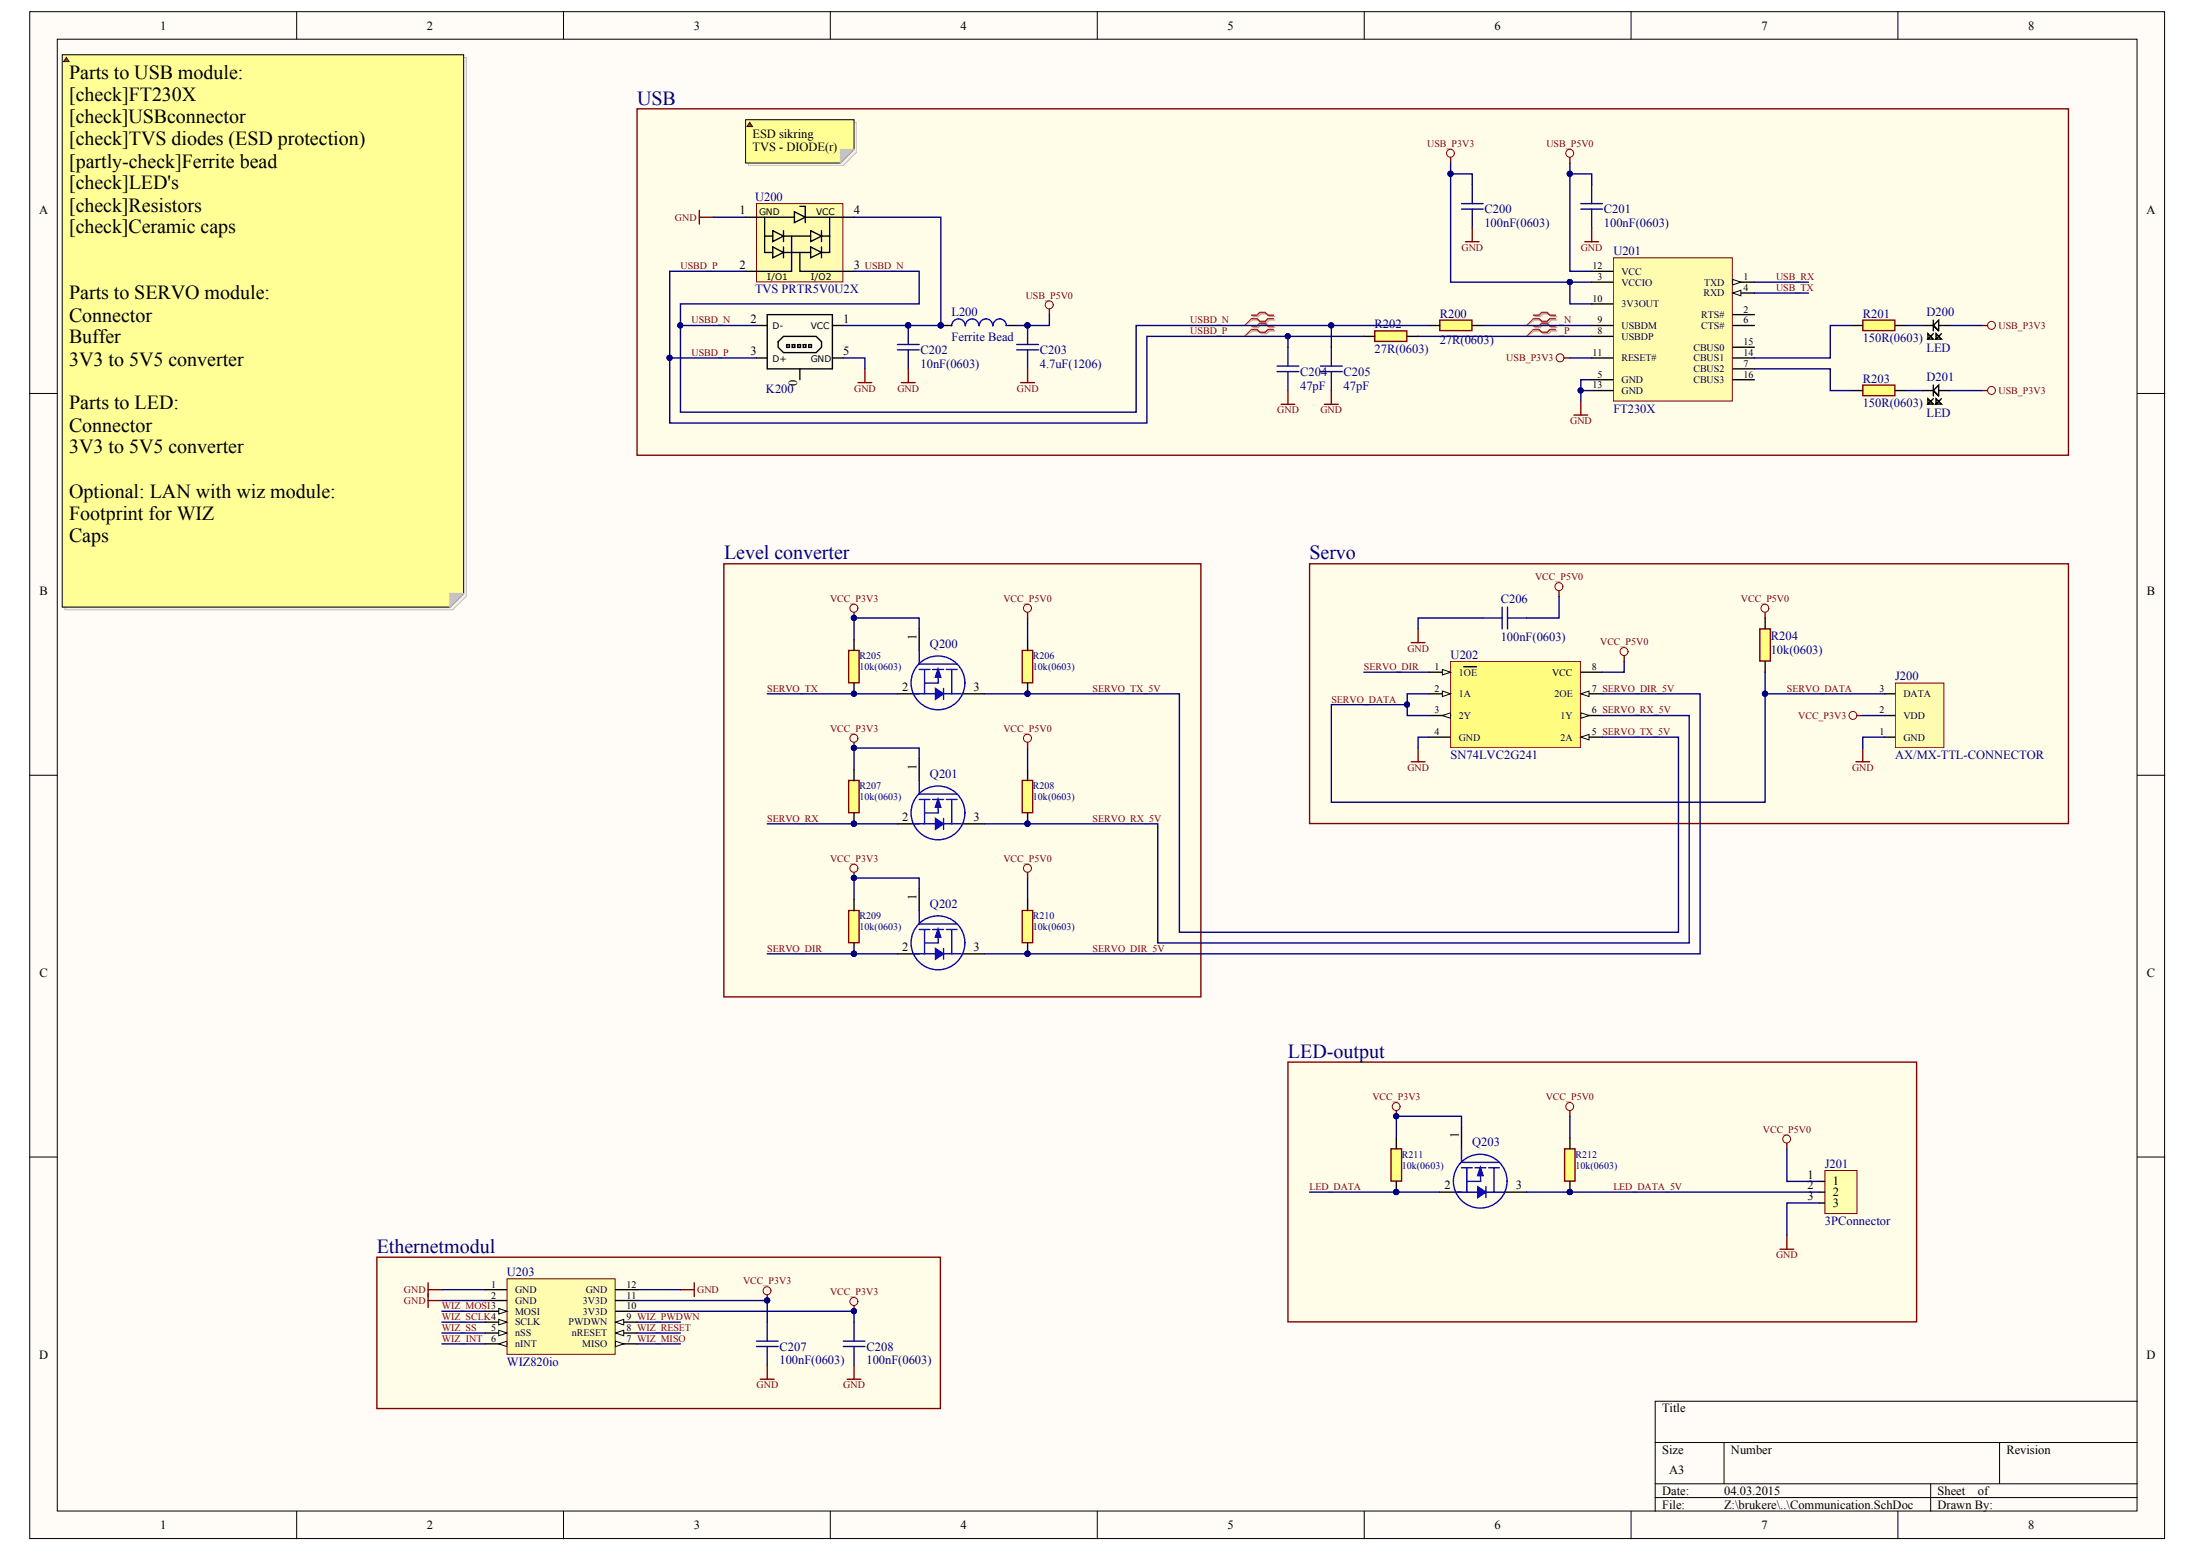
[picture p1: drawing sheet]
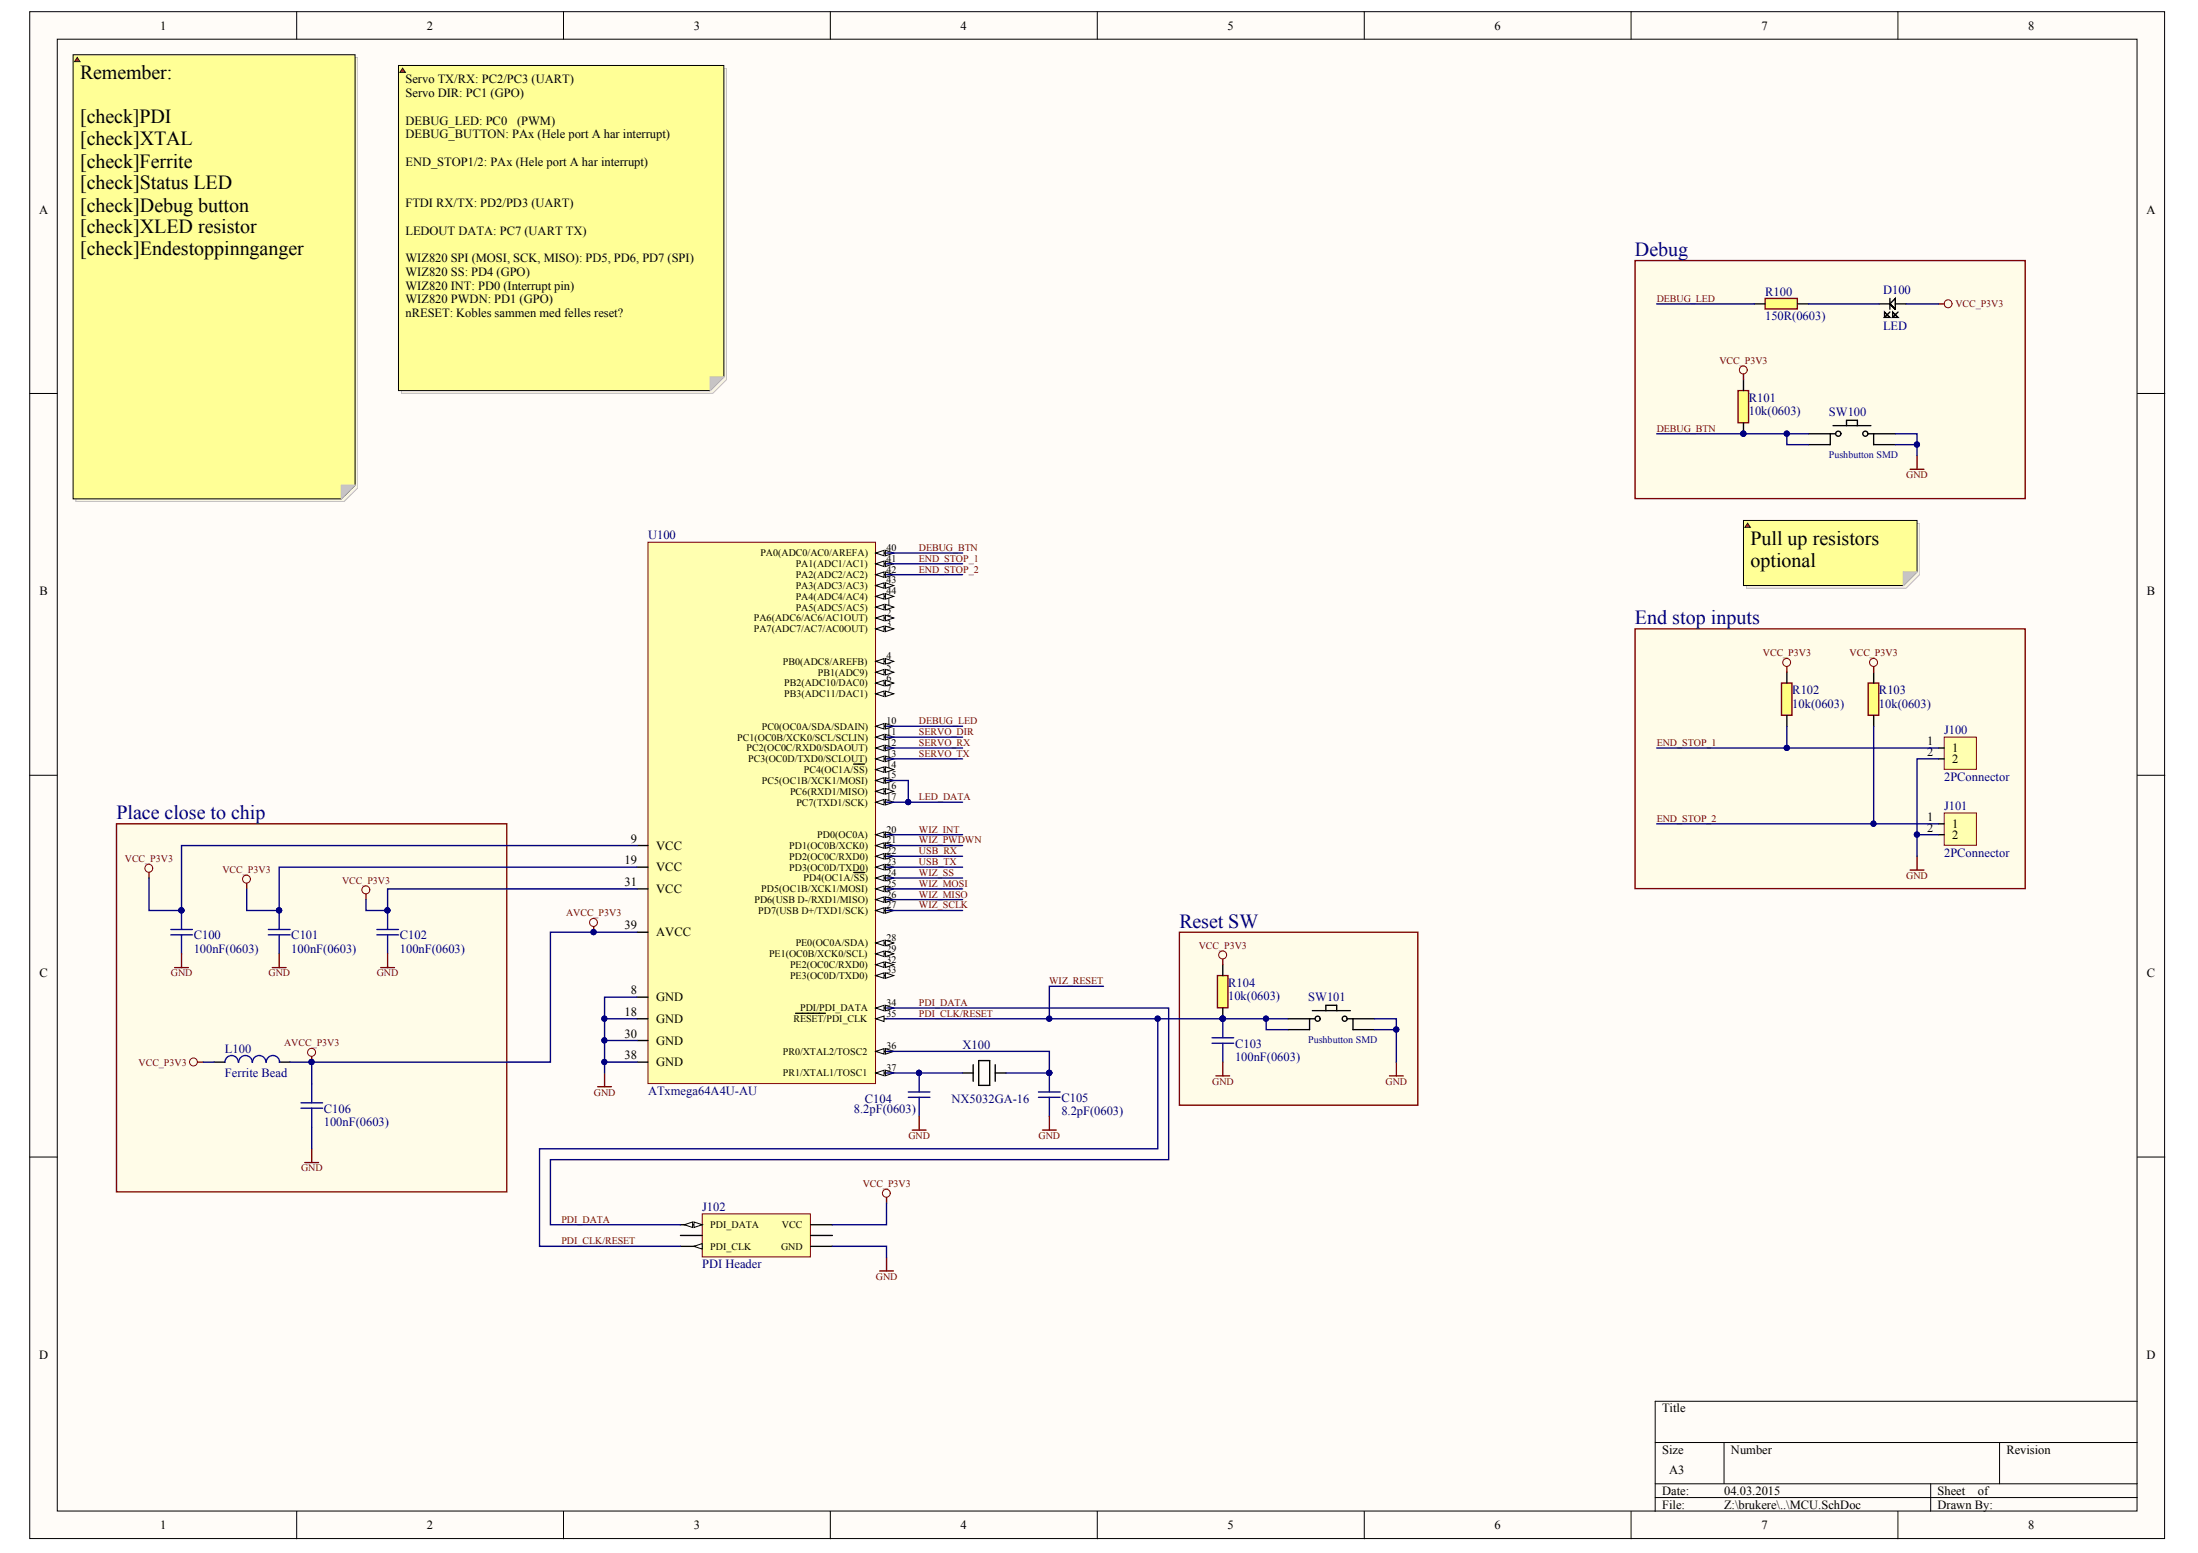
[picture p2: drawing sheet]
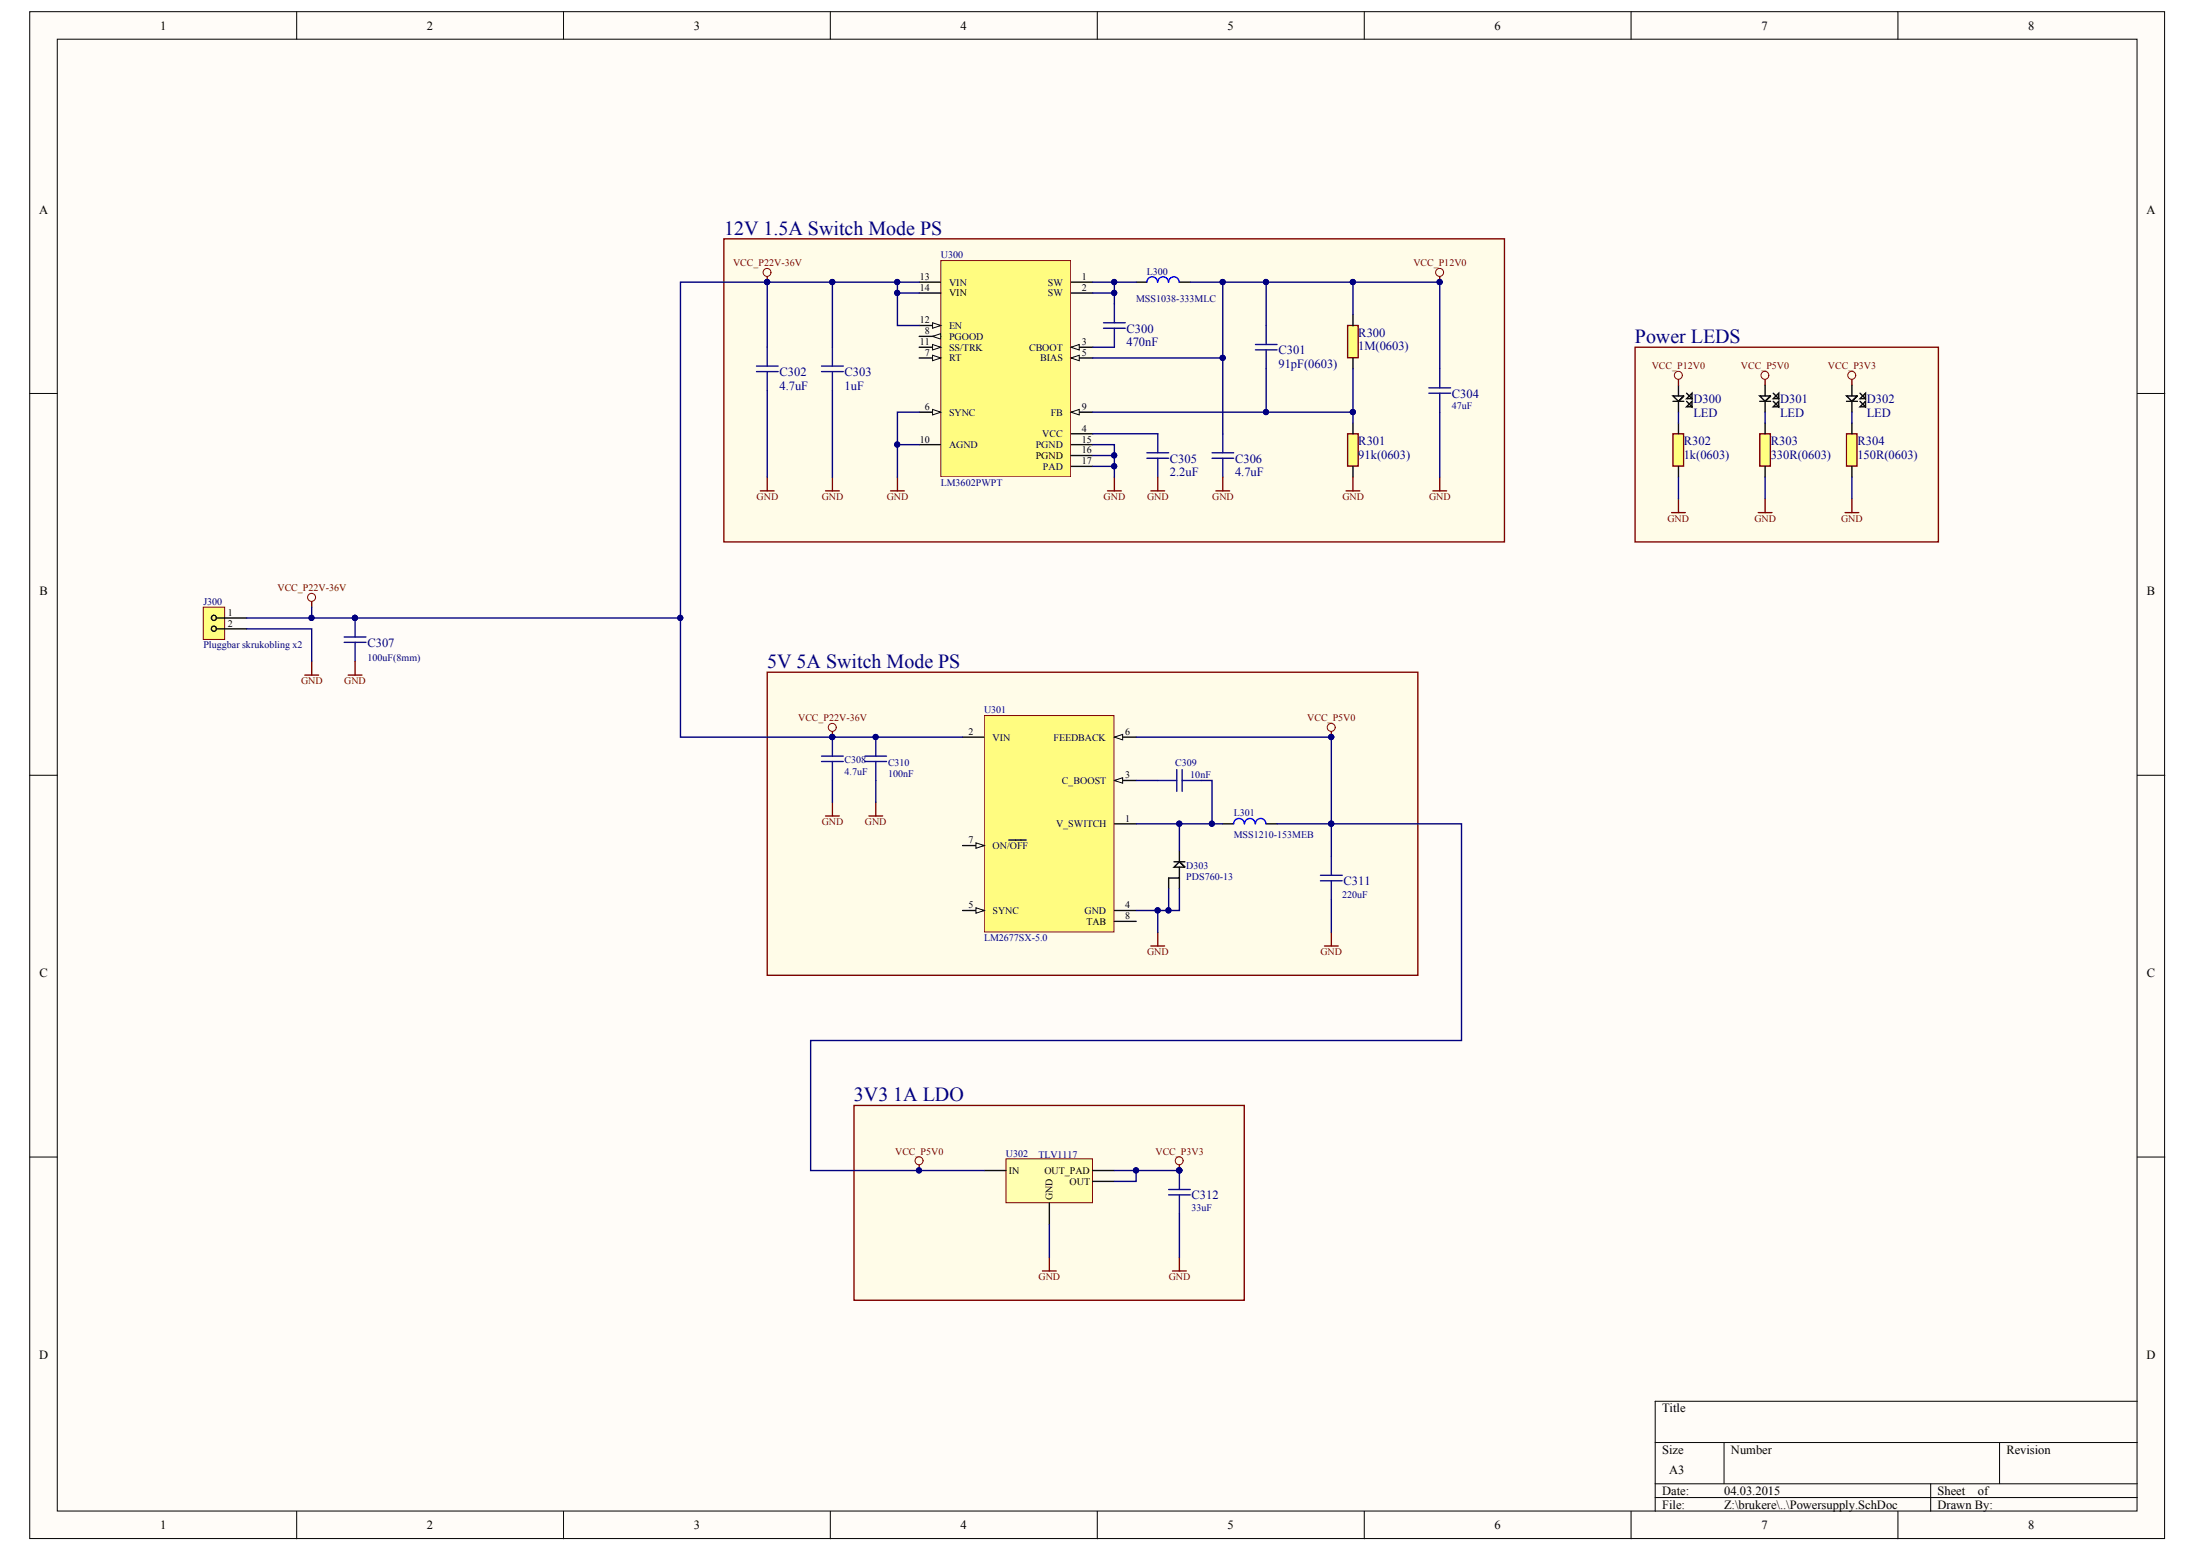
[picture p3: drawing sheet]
# Altium project IRISkontroller.PrjPcb
4 sheets, 85 parts. Net scope: global (net labels, ports and power ports of the same name join across sheets).
Board file: IRISkontroller.PcbDoc
Sheets:
  Top.SchDoc
    MCU = MCU.SchDoc
    PS = Powersupply.SchDoc
    COM = Communication.SchDoc

## Sheet Top.SchDoc
size A3

### Sub-sheets
COM = Communication.SchDoc: no entries
MCU = MCU.SchDoc: no entries
PS = Powersupply.SchDoc: no entries

## Sheet MCU.SchDoc
size A3

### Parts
C100  100nF(0603)  [CAPC0603(1608)55_N]
C101  100nF(0603)  [CAPC0603(1608)55_N]
C102  100nF(0603)  [CAPC0603(1608)55_N]
C103  100nF(0603)  [CAPC0603(1608)55_N]
C104  8.2pF(0603)  [CAPC0603(1608)55_N]
C105  8.2pF(0603)  [CAPC0603(1608)55_N]
C106  100nF(0603)  [CAPC0603(1608)55_N]
D100  LED  [I_LEDC0603(1608)_N]
J100  2PConnector  [JST_2P]
J101  2PConnector  [JST_2P]
J102  PDI Header  [HEADER_3x2]
L100  Ferrite Bead  [0603]
R100  150R(0603)  [RESC0603(1608)_N]
R101  10k(0603)  [RESC0603(1608)_N]
R102  10k(0603)  [RESC0603(1608)_N]
R103  10k(0603)  [RESC0603(1608)_N]
R104  10k(0603)  [RESC0603(1608)_N]
SW100  Pushbutton SMD  [SOIC254P500X160-4]
SW101  Pushbutton SMD  [SOIC254P500X160-4]
U100  ATxmega64A4U-AU  [44A_N]
X100  NX5032GA-16  [CRYSTAL-ABM7]

### Blocks framed on the sheet
Debug: D100 R100 R101 SW100
End stop inputs: J100 J101 R102 R103
Place close to chip: C100-C102 C106 L100
Reset SW: C103 R104 SW101

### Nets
AVCC_P3V3: C106.2 L100.2 U100.39(AVCC)
GND: C100.2 C101.2 C102.2 C103.1 C104.1 C105.1 C106.1 J100.2 J101.2 J102.6(GND) SW100.3 SW100.4 SW101.3 SW101.4 U100.8(GND) U100.18(GND) U100.30(GND) U100.38(GND)
VCC_P3V3: C100.1 C101.1 C102.1 D100.1 J102.2(VCC) L100.1 R101.2 R102.2 R103.2 R104.2 U100.9(VCC) U100.19(VCC) U100.31(VCC)
DEBUG_BTN: R101.1 SW100.1 SW100.2 U100.40(PA0(ADC0/AC0/AREFA))
DEBUG_LED: R100.1 U100.10(PC0(OC0A/SDA/SDAIN))
END_STOP_1: J100.1 R102.1 U100.41(PA1(ADC1/AC1))
END_STOP_2: J101.1 R103.1 U100.42(PA2(ADC2/AC2))
LED_DATA: U100.15(PC5(OC1B/XCK1/MOSI)) U100.17(PC7(TXD1/SCK))
PDI_CLK/RESET: C103.2 J102.5(PDI_CLK) R104.1 SW101.1 SW101.2 U100.35(~{RESET}/PDI_CLK)  [also labelled WIZ_RESET]
PDI_DATA: J102.1(PDI_DATA) U100.34(PDI/PDI_DATA)
SERVO_DIR: U100.11(PC1(OC0B/XCK0/SCL/SCLIN))
SERVO_RX: U100.12(PC2(OC0C/RXD0/SDAOUT))
SERVO_TX: U100.13(PC3(OC0D/TXD0/SCLOUT))
USB_RX: U100.22(PD2(OC0C/RXD0))
USB_TX: U100.23(PD3(OC0D/TXD0))
WIZ_INT: U100.20(PD0(OC0A))
WIZ_MISO: U100.26(PD6(USB_D-/RXD1/MISO))
WIZ_MOSI: U100.25(PD5(OC1B/XCK1/MOSI))
WIZ_PWDWN: U100.21(PD1(OC0B/XCK0))
WIZ_SCLK: U100.27(PD7(USB_D+/TXD1/SCK))
WIZ_SS: U100.24(PD4(OC1A/~{SS}))
NetC104_2: C104.2 U100.37(PR1/XTAL1/TOSC1) X100.1
NetC105_2: C105.2 U100.36(PR0/XTAL2/TOSC2) X100.2
NetD100_2: D100.2 R100.2

Not connected (* = marked no-connect by the designer): J102 3* 4*; U100 1(PA5(ADC5/AC5)) 2(PA6(ADC6/AC6/AC1OUT)) 3(PA7(ADC7/AC7/AC0OUT)) 4(PB0(ADC8/AREFB)) 5(PB1(ADC9)) 6(PB2(ADC10/DAC0)) 7(PB3(ADC11/DAC1)) 14(PC4(OC1A/~{SS})) 16(PC6(RXD1/MISO)) 28(PE0(OC0A/SDA)) 29(PE1(OC0B/XCK0/SCL)) 32(PE2(OC0C/RXD0)) 33(PE3(OC0D/TXD0)) 43(PA3(ADC3/AC3)) 44(PA4(ADC4/AC4))

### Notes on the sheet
- Servo TX/RX: PC2/PC3 (UART)
  Servo DIR: PC1 (GPO)
  DEBUG_LED: PC0 	(PWM)
  DEBUG_BUTTON: PAx (Hele port A har interrupt)
  END_STOP1/2: PAx (Hele port A har interrupt)
  FTDI RX/TX: PD2/PD3 (UART)
  LEDOUT DATA: PC7 (UART TX)
  WIZ820 SPI (MOSI, SCK, MISO): PD5, PD6, PD7 (SPI)
  WIZ820 SS: PD4 (GPO)
  WIZ820 INT: PD0 (Interrupt pin)
  WIZ820 PWDN: PD1 (GPO)
  nRESET: Kobles sammen med felles reset?
- Remember:
  [check]PDI
  [check]XTAL
  [check]Ferrite
  [check]Status LED
  [check]Debug button
  [check]XLED resistor
  [check]Endestoppinnganger
- Pull up resistors optional

## Sheet Powersupply.SchDoc
size A3

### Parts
C300  470nF  [CAPC0805(2012)100_N]
C301  91pF(0603)  [CAPC0603(1608)55_N]
C302  4.7uF  [CAPC1206(3216)170_N]
C303  1uF  [CAPC1206(3216)170_N]
C304  verdi: 47uF  [CAPMP7342X30N]  (hidden comment: T495D476M025ATE120)
C305  2.2uF  [CAPC0603(1608)55_N]
C306  4.7uF  [CAPC1206(3216)170_N]
C307  100uF(8mm)  [CAPPR35D08H11]
C308  4.7uF  [CAPC1206(3216)170_N]
C309  10nF  [CAPC0805(2012)100_N]
C310  100nF  [CAPC0805(2012)100_N]
C311  verdi: 220uF  [CAPMP7342X30N]  (hidden comment: 10TPB220ML)
C312  verdi: 33uF  [CAPMP7342X30N]  (hidden comment: 10TPB33M)
D300  LED  [I_LEDC0603(1608)_N]
D301  LED  [I_LEDC0603(1608)_N]
D302  LED  [I_LEDC0603(1608)_N]
D303  PDS760-13  [DFN540P650X115-3N]
J300  Pluggbar skrukobling x2  [FCI-20020110-C021A01LF]
L300  MSS1038-333MLC  [INDP102100X40N]
L301  MSS1210-153MEB  [INDP123123X100N]
R300  1M(0603)  [RESC0603(1608)_N]
R301  91k(0603)  [RESC0603(1608)_N]
R302  1k(0603)  [RESC0603(1608)_N]
R303  330R(0603)  [RESC0603(1608)_N]
R304  150R(0603)  [RESC0603(1608)_N]
U300  LM3602PWPT  [HTSSOP65P640X120_HS-17N]
U301  LM2677SX-5.0  [DPAK127P1336X457-8N]
U302  TLV1117  [SOT230P700X180-4N]

### Blocks framed on the sheet
12V 1.5A Switch Mode PS: C300-C306 L300 R300 R301 U300
Power LEDS: D300-D302 R302-R304
5V 5A Switch Mode PS: C308-C311 D303 L301 U301
3V3 1A LDO: C312 U302

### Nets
GND: C302.1 C303.1 C304.1 C305.1 C306.1 C307.1 C308.1 C310.1 C311.1 C312.1 D303.1(A) D303.2(A) J300.2 R301.1 R302.1 R303.1 R304.1 U300.6(SYNC) U300.10(AGND) U300.15(PGND) U300.16(PGND) U300.17(PAD) U301.4(GND) U302.1(GND)
VCC_P3V3: C312.2 D302.1 U302.2(OUT_PAD) U302.4(OUT)
VCC_P5V0: C311.2 D301.1 L301.2 U301.6(FEEDBACK) U302.3(IN)
VCC_P12V0: C301.2 C304.2 C306.2 D300.1 L300.2 R300.2 U300.5(BIAS)
VCC_P22V-36V: C302.2 C303.2 C307.2 C308.2 C310.2 J300.1 U300.12(EN) U300.13(VIN) U300.14(VIN) U301.2(VIN)
NetC300_1: C300.1 U300.3(CBOOT)
NetC300_2: C300.2 L300.1 U300.1(SW) U300.2(SW)
NetC301_1: C301.1 R300.1 R301.2 U300.9(FB)
NetC305_2: C305.2 U300.4(VCC)
NetC309_1: C309.1 U301.3(C_BOOST)
NetC309_2: C309.2 D303.3(K) L301.1 U301.1(V_SWITCH)
NetD300_2: D300.2 R302.2
NetD301_2: D301.2 R303.2
NetD302_2: D302.2 R304.2

Not connected (* = marked no-connect by the designer): U300 7(RT)* 8(PGOOD)* 11(SS/TRK)*; U301 5(SYNC)* 7(ON/~{OFF})* 8(TAB)

## Sheet Communication.SchDoc
size A3

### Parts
C200  100nF(0603)  [CAPC0603(1608)55_N]
C201  100nF(0603)  [CAPC0603(1608)55_N]
C202  10nF(0603)  [CAPC0603(1608)55_N]
C203  4.7uF(1206)  [CAPC1206(3216)170_N]
C204  47pF  [CAPC0603(1608)55_N]
C205  47pF  [CAPC0603(1608)55_N]
C206  100nF(0603)  [CAPC0603(1608)55_N]
C207  100nF(0603)  [CAPC0603(1608)55_N]
C208  100nF(0603)  [CAPC0603(1608)55_N]
D200  LED  [I_LEDC0603(1608)_N]
D201  LED  [I_LEDC0603(1608)_N]
J200  AX/MX-TTL-CONNECTOR  [MOLEX_22-03-5035]
J201  3PConnector  [JST_3P]
K200  USB-OTG  [MILL-MAX_897-43-005-00-100001]  (value not drawn)
L200  Ferrite Bead  [0603]
Q200  MOSFET_N_GSD  [SOT323P130X100-3_N]  (value not drawn)
Q201  MOSFET_N_GSD  [SOT323P130X100-3_N]  (value not drawn)
Q202  MOSFET_N_GSD  [SOT323P130X100-3_N]  (value not drawn)
Q203  MOSFET_N_GSD  [SOT323P130X100-3_N]  (value not drawn)
R200  27R(0603)  [RESC0603(1608)_N]
R201  150R(0603)  [RESC0603(1608)_N]
R202  27R(0603)  [RESC0603(1608)_N]
R203  150R(0603)  [RESC0603(1608)_N]
R204  10k(0603)  [RESC0603(1608)_N]
R205  10k(0603)  [RESC0603(1608)_N]
R206  10k(0603)  [RESC0603(1608)_N]
R207  10k(0603)  [RESC0603(1608)_N]
R208  10k(0603)  [RESC0603(1608)_N]
R209  10k(0603)  [RESC0603(1608)_N]
R210  10k(0603)  [RESC0603(1608)_N]
R211  10k(0603)  [RESC0603(1608)_N]
R212  10k(0603)  [RESC0603(1608)_N]
U200  TVS PRTR5V0U2X  [SOT143B-M]
U201  FT230X  [SOP0635P4800-16N]
U202  SN74LVC2G241  [TSOP65P400X130-8N]
U203  WIZ820io  [Wiz820io]

### Blocks framed on the sheet
USB: C200-C205 D200 D201 K200 L200 R200-R203 U200 U201
Level converter: Q200-Q202 R205-R210
Servo: C206 J200 R204 U202
Ethernetmodul: C207 C208 U203
LED-output: J201 Q203 R211 R212

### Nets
GND: C200.1 C201.1 C202.1 C203.1 C204.1 C205.1 C206.1 C207.1 C208.1 J200.1(GND) J201.3 K200.5(GD) U200.1(GND) U201.5(GND) U201.13(GND) U202.4(GND) U203.1(GND) U203.2(GND) U203.12(GND)
USB_P3V3: C200.2 D200.1 D201.1 U201.3(VCCIO) U201.10(3V3OUT) U201.11(RESET#)
USB_P5V0: C201.2 C203.2 L200.2 U201.12(VCC)
VCC_P3V3: C207.2 C208.2 J200.2(VDD) Q200.1(Gate) Q201.1(Gate) Q202.1(Gate) Q203.1(Gate) R205.1 R207.1 R209.1 R211.1 U203.10(3V3D) U203.11(3V3D)
VCC_P5V0: C206.2 J201.1 R204.2 R206.1 R208.1 R210.1 R212.1 U202.8(VCC)
_N: R200.2 U201.9(USBDM)
_P: R202.2 U201.8(USBDP)
LED_DATA: Q203.2(Source) R211.2
LED_DATA_5V: J201.2 Q203.3(Drain) R212.2
SERVO_DATA: J200.3(DATA) R204.1 U202.2(1A) U202.3(2Y)
SERVO_DIR: Q202.2(Source) R209.2
SERVO_DIR_5V: Q202.3(Drain) R210.2 U202.1(1~{OE}) U202.7(2OE)
SERVO_RX: Q201.2(Source) R207.2
SERVO_RX_5V: Q201.3(Drain) R208.2 U202.6(1Y)
SERVO_TX: Q200.2(Source) R205.2
SERVO_TX_5V: Q200.3(Drain) R206.2 U202.5(2A)
USB_RX: U201.1(TXD)
USB_TX: U201.4(RXD)
USBD_N: C205.2 K200.2(D-) R200.1 U200.3(I/O2)
USBD_P: C204.2 K200.3(D+) R202.1 U200.2(I/O1)
WIZ_INT: U203.6(nINT)
WIZ_MISO: U203.7(MISO)
WIZ_MOSI: U203.3(MOSI)
WIZ_PWDWN: U203.9(PWDWN)
WIZ_RESET: U203.8(nRESET)  [project net PDI_CLK/RESET]
WIZ_SCLK: U203.4(SCLK)
WIZ_SS: U203.5(nSS)
NetC202_2: C202.2 K200.1(VB) L200.1 U200.4(VCC)
NetD200_2: D200.2 R201.1
NetD201_2: D201.2 R203.1
NetR201_2: R201.2 U201.14(CBUS1)
NetR203_2: R203.2 U201.7(CBUS2)

Not connected (* = marked no-connect by the designer): K200 0(Shield)*; U201 2(RTS#)* 6(CTS#)* 15(CBUS0)* 16(CBUS3)*

### Layout directives
differential pair: _N, _P, USBD_N, USBD_P

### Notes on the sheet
- (near U200) ESD sikring
  TVS - DIODE(r)
- Parts to USB module:
  [check]FT230X
  [check]USBconnector
  [check]TVS diodes (ESD protection)
  [partly-check]Ferrite bead
  [check]LED's
  [check]Resistors
  [check]Ceramic caps
  Parts to SERVO module:
  Connector
  Buffer
  3V3 to 5V5 converter
  Parts to LED:
  Connector
  3V3 to 5V5 converter
  Optional: LAN with wiz module:
  Footprint for WIZ
  Caps

## Nets that join several sheets
GND: MCU (18 pins), Powersupply (24 pins), Communication (19 pins)
VCC_P3V3: MCU (13 pins), Powersupply (C312.2 D302.1 U302.2 U302.4), Communication (13 pins)
VCC_P5V0: Powersupply (5 pins), Communication (8 pins)
LED_DATA: MCU (U100.15 U100.17), Communication (Q203.2 R211.2)
PDI_CLK/RESET: MCU (6 pins), Communication (U203.8)
SERVO_DIR: MCU (U100.11), Communication (Q202.2 R209.2)
SERVO_RX: MCU (U100.12), Communication (Q201.2 R207.2)
SERVO_TX: MCU (U100.13), Communication (Q200.2 R205.2)
USB_RX: MCU (U100.22), Communication (U201.1)
USB_TX: MCU (U100.23), Communication (U201.4)
WIZ_INT: MCU (U100.20), Communication (U203.6)
WIZ_MISO: MCU (U100.26), Communication (U203.7)
WIZ_MOSI: MCU (U100.25), Communication (U203.3)
WIZ_PWDWN: MCU (U100.21), Communication (U203.9)
WIZ_SCLK: MCU (U100.27), Communication (U203.4)
WIZ_SS: MCU (U100.24), Communication (U203.5)
